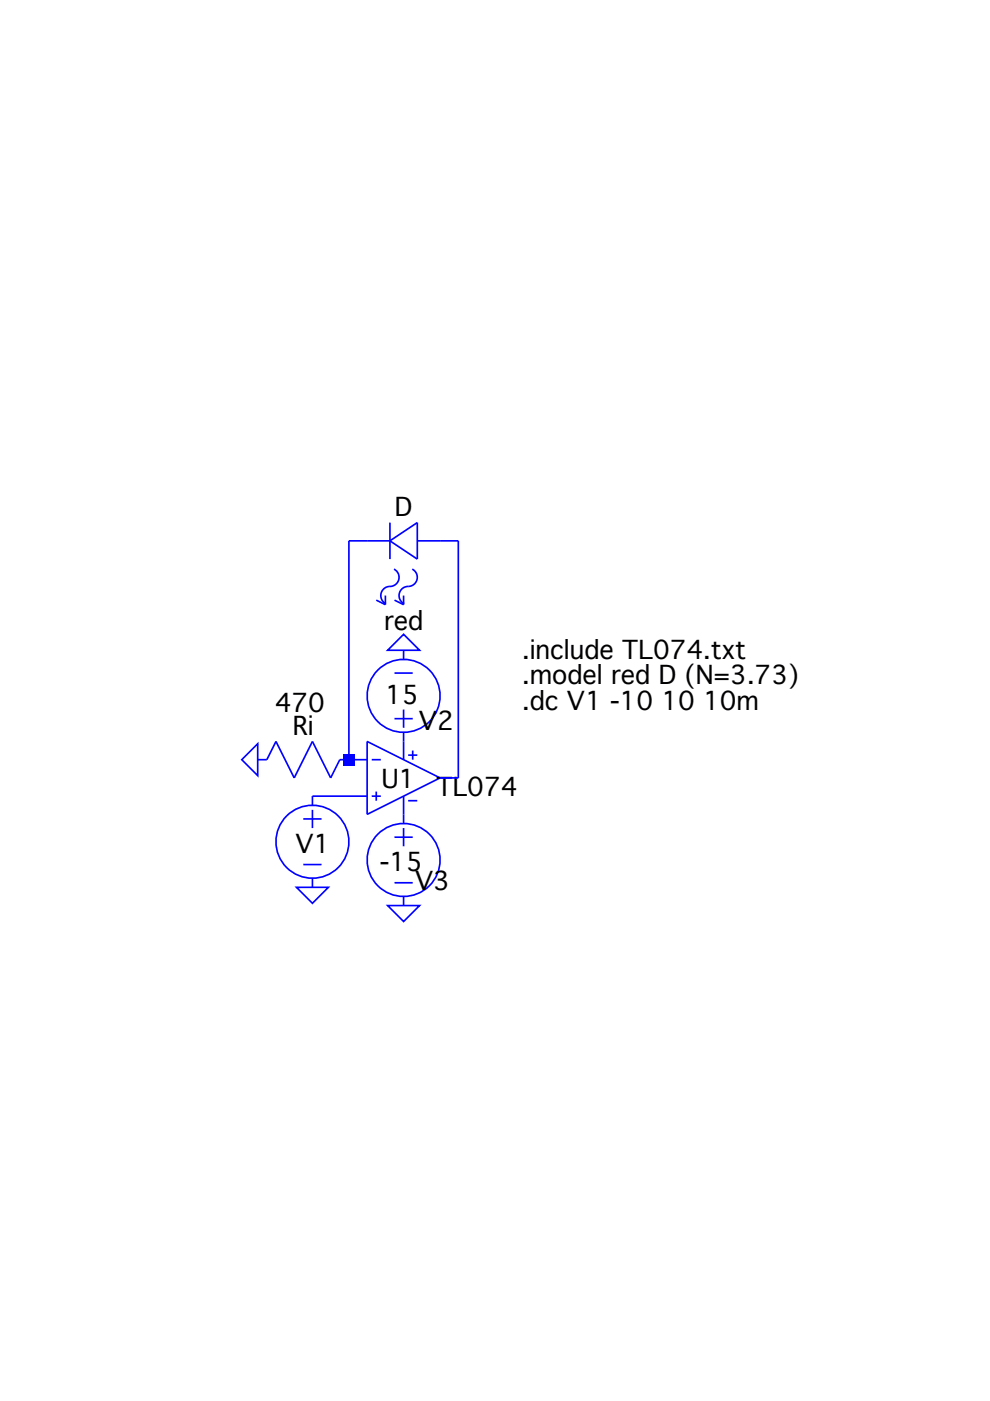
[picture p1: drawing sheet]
<svg xmlns="http://www.w3.org/2000/svg" width="210mm" height="297mm" viewBox="0 0 210 297" stroke-linecap="round" stroke-linejoin="round" font-family="sans-serif">
<g fill="none" stroke="#00f" stroke-width=".35">
<path d="M82.7 110.8v7.7M82.7 114.7l5.8-3.9v7.7zM82.7 114.7h-8.7v46.4M88.5 114.7h8.7v50.2h-3.9M81.7 126.3v1.9l-1.9-1M83.5 120.7a2 2 0 0 1 1 2.4 2 2 0 0 1-2.3 1.3 1.93 1.93 0 0 0-1.4 1.7 1.93 1.93 0 0 0 1 1.9M85.6 134.5l3.4 3.4h-6.8zM85.6 126.3v1.9l-2-1M85.6 137.9v1.9M87.4 120.7a2 2 0 0 1 .9 2.4 2 2 0 0 1-2.2 1.3 1.93 1.93 0 0 0-1.5 1.7 1.93 1.93 0 0 0 1.1 1.9M77.8 157.2l15.5 7.7-15.5 7.8zM83.6 152.4h3.9"/>
<path d="M83.6 142.7h3.9M85.6 150.4v3.9M85.6 155.3v5.8M87.5 159.1v2M51.3 161.1l3.3-3.4v6.7zM54.6 161.1h2l1.9-3.9 3.9 7.7 3.8-7.7 3.9 7.7 1.9-3.8h5.8M64.3 173.6h3.9M66.2 171.7v3.9M77.8 168.8h-11.6v1.9M78.8 161.1h1.9M78.8 168.8h1.9M79.8 167.8v2"/>
<path d="M83.6 177.5h3.9M85.6 168.8v5.8M85.6 175.6v3.8M86.5 160.1h2M86.5 169.8h2M62.9 188.1h6.7l-3.4 3.4zM64.3 183.3h3.9M66.2 186.2v1.9M82.2 192h6.8l-3.4 3.4zM83.6 187.2h3.9M85.6 190.1v1.9"/>
<circle cx="85.6" cy="147.5" r="7.7"/>
<circle cx="66.2" cy="178.5" r="7.7"/>
<circle cx="85.6" cy="182.3" r="7.7"/>
</g>
<path d="M72.8 159.9h2.4v2.4h-2.4z" fill="#00f"/>
<g font-size="5.3">
<text x="83.7" y="109.4">D</text>
<text x="81.4" y="133.5">red</text>
<text x="110.7" y="139.8">.include TL074.txt</text>
<text x="81.6" y="149.2">15</text>
<text x="110.7" y="145.1">.model red D (N=3.73)</text>
<text x="58.3" y="150.9">470</text>
<text x="62.1" y="155.8">Ri</text>
<text x="88.8" y="154.8">V2</text>
<text x="110.7" y="150.4">.dc V1 -10 10 10m</text>
<text x="81" y="167.1">U1</text>
<text x="92.6" y="168.8">TL074</text>
<text x="62.6" y="180.9">V1</text>
<text x="80.5" y="184.8">-15</text>
<text x="88" y="188.6">V3</text>
</g>
</svg>
